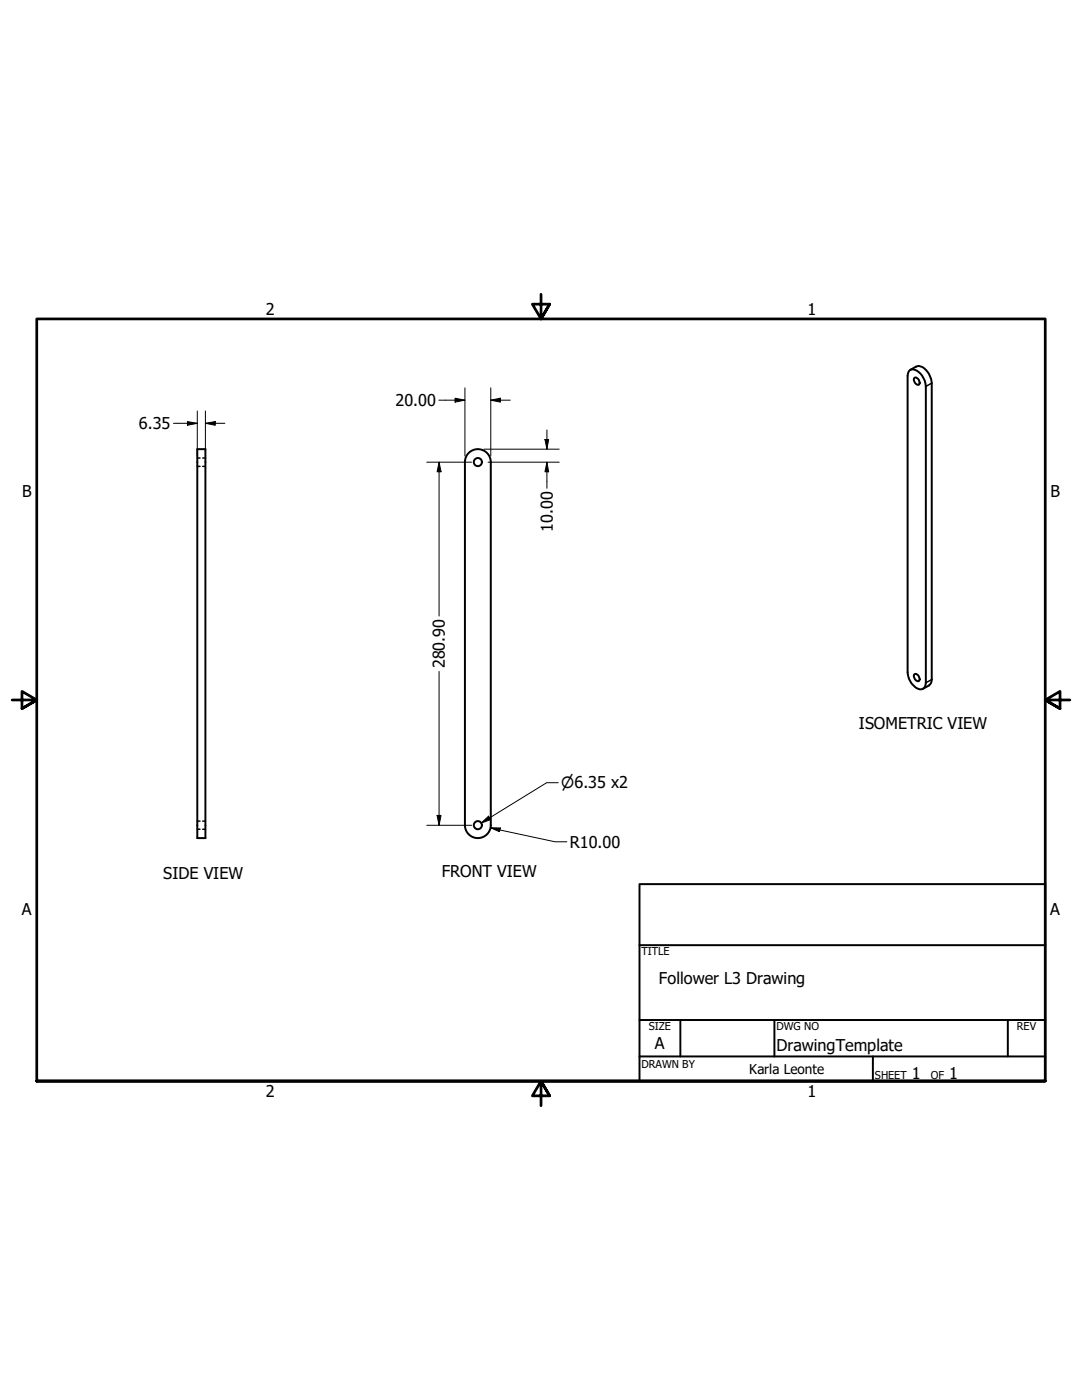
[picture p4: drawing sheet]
<svg xmlns="http://www.w3.org/2000/svg" width="216mm" height="279mm" viewBox="0 0 216 279" stroke-linecap="round" stroke-linejoin="round" font-family="sans-serif">
<!-- layer: Visible (ANSI) -->
<g fill="none" stroke="#000" stroke-width=".39">
<path d="M181.4 74a1.5 1.5 0 0 1 2.2 .5l.8 1.3 .3 1.3v59.2a1.19 1.19 0 0 1-.7 1.2 1.19 1.19 0 0 1-1.4-.4l-.7-.7-.5-.9-.3-1.4v-59.1zM181.6 73.8l1.2-.6a1.92 1.92 0 0 1 2.3 1l.7 1.4 .1 .9v59.1a1.45 1.45 0 0 1-.5 1.2l-1.2 .6M182.5 75.4a.91 .91 0 0 1 .9 .4 .91 .91 0 0 1 0 1 .94 .94 0 0 1-.9-1.4zM39.4 89.6h1.6v77.7h-1.6zM182.5 134.5a.91 .91 0 0 1 .9 .5 .91 .91 0 0 1 0 .9 .94 .94 0 0 1-.9-1.4zM92.8 164.7v-72.5a2.58 2.58 0 0 1 2.5-2.6 2.58 2.58 0 0 1 2.6 2.6v72.5M92.8 164.7a2.58 2.58 0 0 0 2.5 2.6 2.58 2.58 0 0 0 2.6-2.6"/>
<circle cx="95.3" cy="92.2" r=".81"/>
<circle cx="95.3" cy="164.7" r=".81"/>
</g>
<!-- layer: Visible Narrow (ANSI) -->
<path d="M185.9 76.5l-1.2 .6M185.9 135.6l-1.2 .7" fill="none" stroke="#000" stroke-width=".29"/>
<!-- layer: Hidden (ANSI) -->
<path d="M39.4 91.4h.5M39.4 93.1h.5M40.4 91.4h.6M40.4 93.1h.6M39.4 163.9h.5M39.4 165.5h.5M40.4 163.9h.6M40.4 165.5h.6" fill="none" stroke="#000" stroke-width=".29"/>
<!-- layer: Border (ANSI) -->
<path d="M108 58.7v4.9l-1.8-2.9h3.5l-1.7 2.9 1.7-2.9M2.4 139.7h4.9l-2.9-1.7v3.4l2.9-1.7-2.9 1.7M213.5 139.7h-4.9l2.9-1.7v3.4l-2.9-1.7 2.9 1.7M7.3 215.7v-152.1h201.3v152.1h-201.3h201.3M109.7 218.7l-1.7-3 1.7 3h-3.5l1.8-3v5" fill="none" stroke="#000" stroke-width=".54"/>
<!-- layer: Title (ANSI) -->
<path d="M127.6 176.4h81v39.3h-81zM127.6 188.6h81M127.6 203.6h81M127.6 210.8h81M135.8 203.6v7.2M154.5 203.6v7.2M174.2 210.8v4.9M201.1 203.6v7.2" fill="none" stroke="#000" stroke-width=".39"/>
<!-- layer: Dimension (ANSI) -->
<g fill="none" stroke="#000" stroke-width=".2">
<path d="M87.6 79.9h5.2M90.8 79.5l2 .4-2 .4zM92.8 77.4v13.6M97.9 79.9l1.9-.4v.8zM97.9 79.9h3.9M97.9 77.4v13.6M34.6 84.5h4.8M37.4 84.1l2 .4-2 .4zM39.4 82v9M41 84.5l2-.4v.8zM41 84.5h3.9M41 82v9"/>
<path d="M85.2 92.2h8.9M87.6 92.2l.4 2h-.8zM87.6 92.2v30.7M96.6 89.6h15M97.4 92.2h14.2M108.7 87.7h.8l-.4 1.9zM109.1 92.2l.4 2h-.8zM109.1 85.8v3.8M109.1 92.2v5.2M87.6 134v30.7M111.4 156.2h-2.3l-13.1 8.1M85.2 164.7h8.9"/>
<path d="M87.2 162.7h.8l-.4 2zM96 164.3l1.5-1.4 .4 .7zM97.9 165.2h1.9l-.2 .8zM97.9 165.2l12.9 2.8h2.3"/>
</g>
<path d="M97.9 79.9l1.9-.4v.8zM37.4 84.1l2 .4-2 .4zM41 84.5l2-.4v.8zM87.6 92.2l.4 2h-.8zM90.8 79.5l2 .4-2 .4zM108.7 87.7h.8l-.4 1.9zM109.1 92.2l.4 2h-.8zM87.2 162.7h.8l-.4 2zM96 164.3l1.5-1.4 .4 .7zM97.9 165.2h1.9l-.2 .8z" fill="#000"/>
<g font-size="3.2">
<text x="53" y="62.9">2</text>
<text x="161.1" y="62.9">1</text>
<text x="78.9" y="81">20.00</text>
<text x="27.7" y="85.7">6.35</text>
<text x="4.4" y="99.1">B</text>
<text x="209.6" y="99.1">B</text>
<text x="110.3" y="106.1" transform="rotate(-90 110.3 106.1)">10.00</text>
<text x="88.8" y="133.4" transform="rotate(-90 88.8 133.4)">280.90</text>
<text x="171.4" y="145.4">ISOMETRIC VIEW</text>
<text x="113.7" y="169.2">R10.00</text>
<text x="32.6" y="175.5">SIDE VIEW</text>
<text x="88.2" y="175.1">FRONT VIEW</text>
<text x="4.4" y="182.6">A</text>
<text x="209.5" y="182.6">A</text>
<text x="131.5" y="196.3">Follower L3 Drawing</text>
<text x="130.7" y="209.4">A</text>
<text x="154.9" y="209.8">DrawingTemplate</text>
<text x="181.9" y="215.3">1</text>
<text x="189.4" y="215.3">1</text>
<text x="53" y="218.9">2</text>
<text x="161.1" y="218.9">1</text>
</g>
<text font-size="3" x="112" y="157.3">⌀6.35 x2</text>
<text font-size="2.7" x="149.5" y="214.4">Karla Leonte</text>
<g font-size="2.2">
<text x="128" y="190.6">TITLE</text>
<text x="129.5" y="205.6">SIZE</text>
<text x="154.9" y="205.6">DWG NO</text>
<text x="202.9" y="205.5">REV</text>
<text x="128" y="213.1">DRAWN BY</text>
<text x="174.6" y="215.3">SHEET</text>
<text x="185.7" y="215.3">OF</text>
</g>
</svg>
